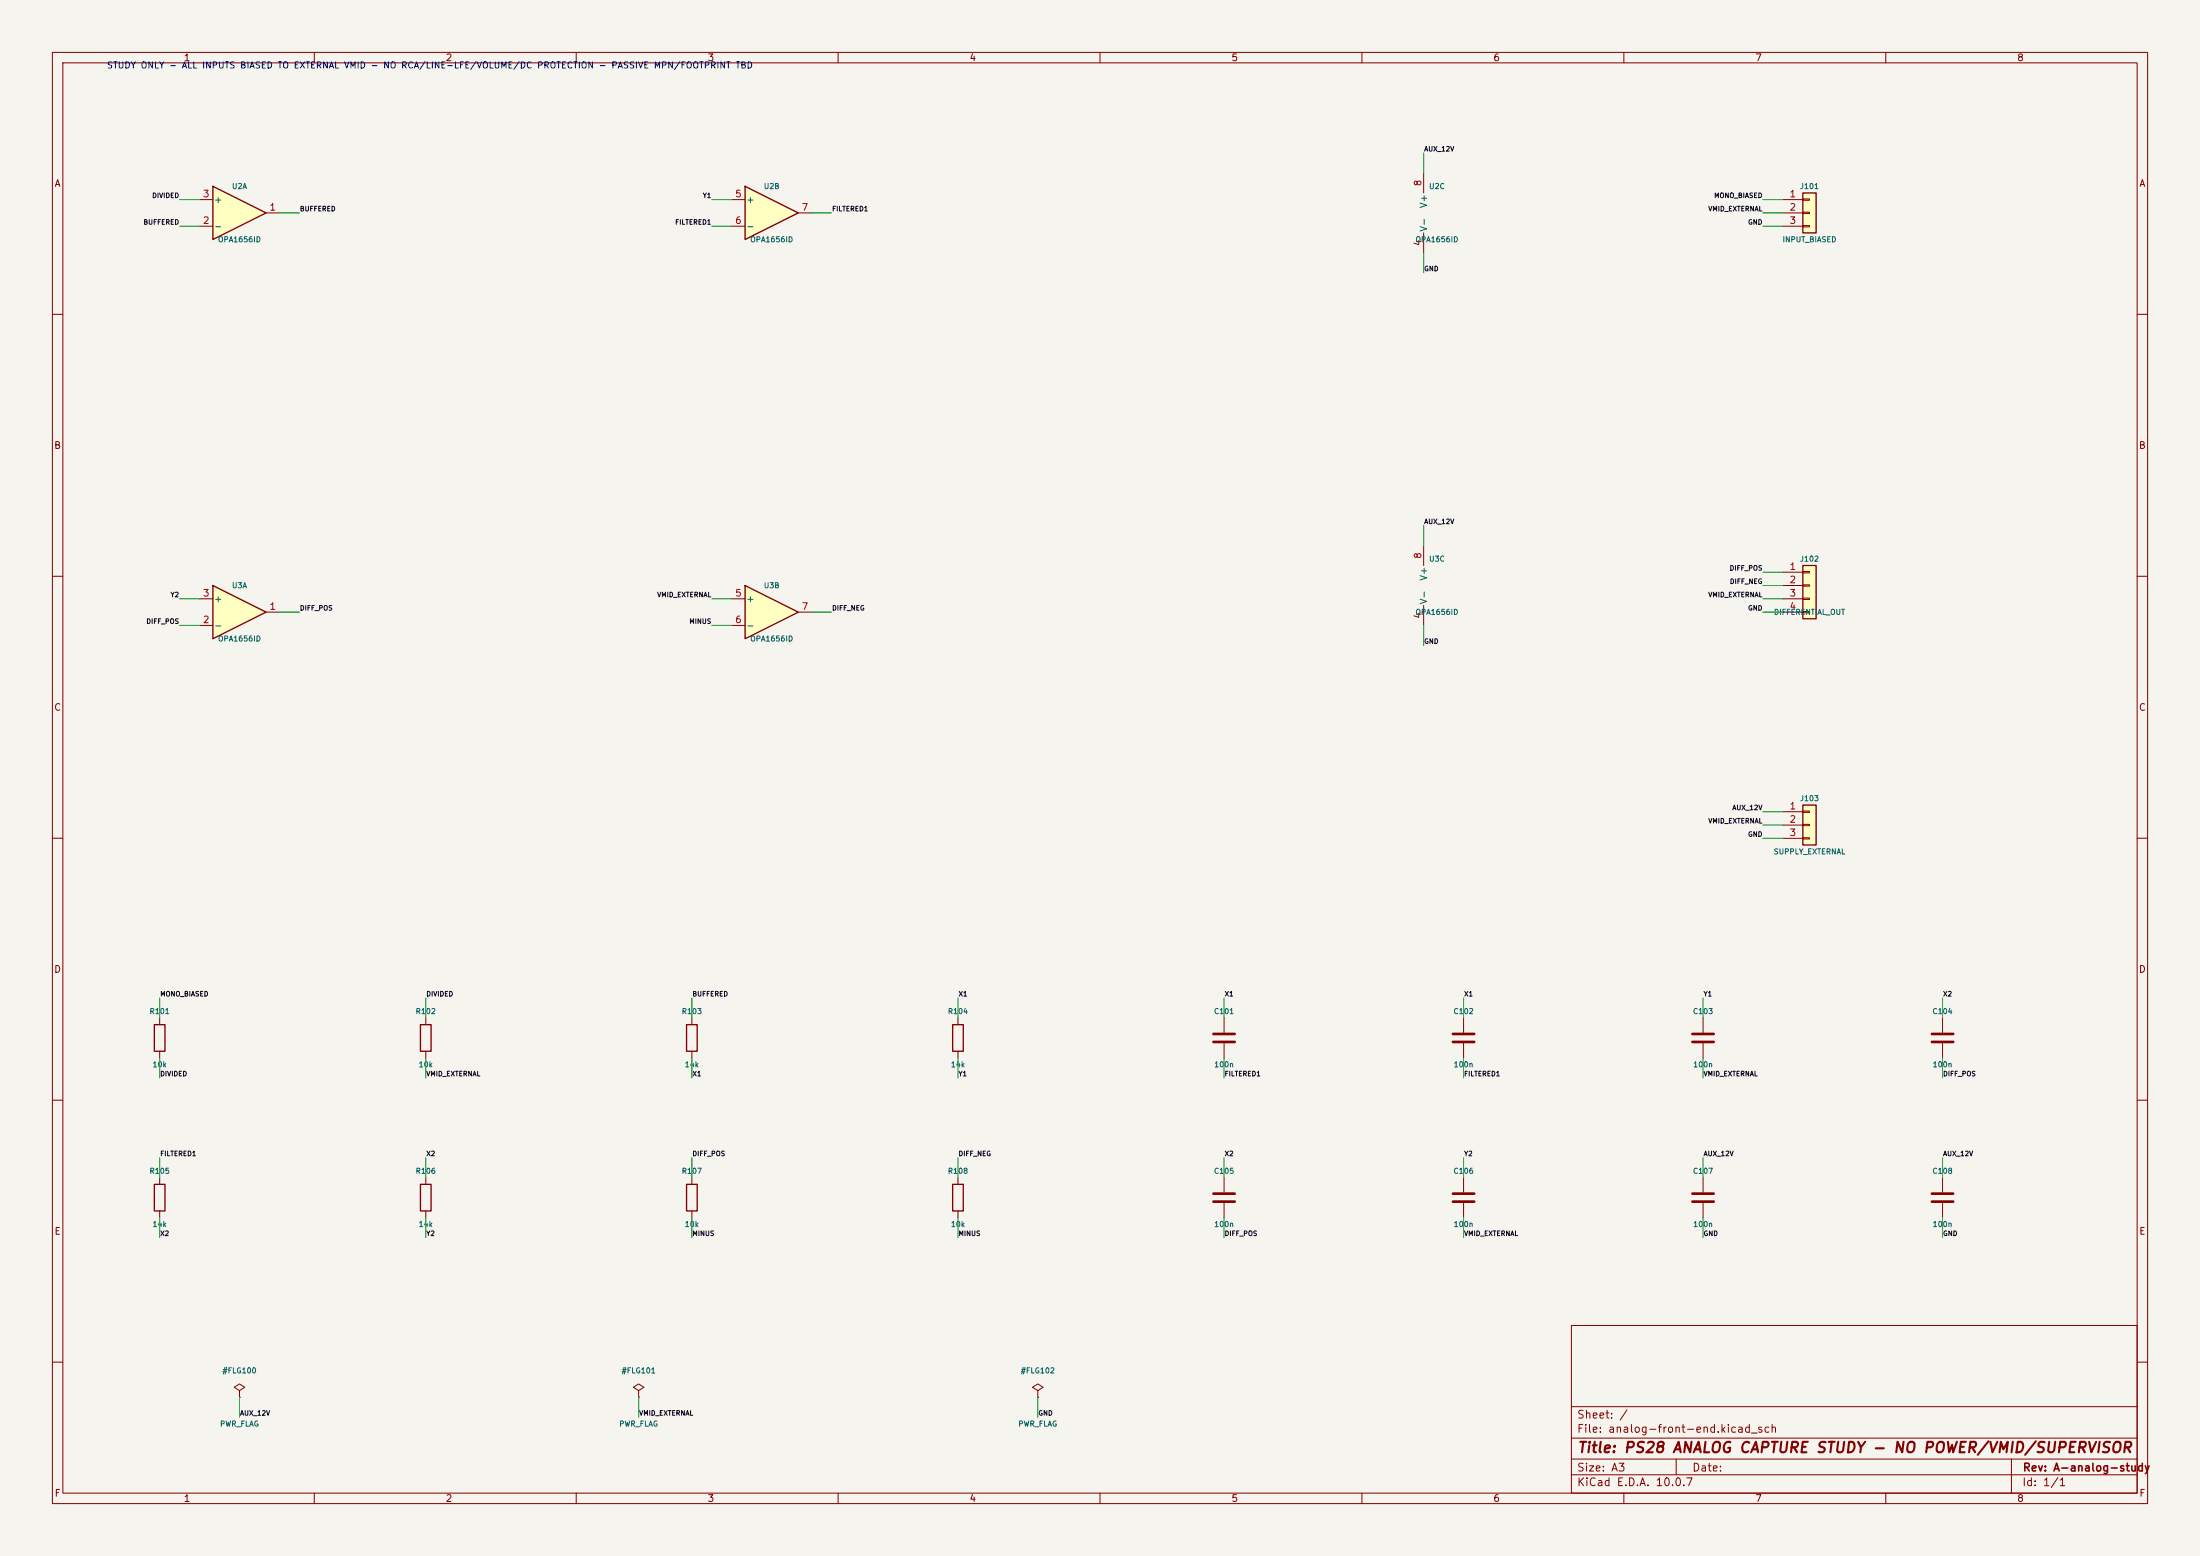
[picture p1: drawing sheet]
(kicad_sch (version 20250114) (generator "eeschema") (paper "A3")
(title_block (title "PS28 ANALOG CAPTURE STUDY - NO POWER/VMID/SUPERVISOR") (rev "A-analog-study"))
(lib_symbols (symbol "PS28_ANALOG:OPA1656ID" (pin_names (offset 0.127)) (exclude_from_sim no) (in_bom yes) (on_board yes) (in_pos_files yes) (duplicate_pin_numbers_are_jumpers no) (property "Reference" "U" (at 0 5.08 0) (show_name no) (do_not_autoplace no) (effects (font (size 1.27 1.27)) (justify left))) (property "Value" "OPA1656ID" (at 0 -5.08 0) (show_name no) (do_not_autoplace no) (effects (font (size 1.27 1.27)) (justify left))) (property "Footprint" "Package_SO:SOIC-8_3.9x4.9mm_P1.27mm" (at 0 0 0) (show_name no) (do_not_autoplace no) (hide yes) (effects (font (size 1.27 1.27)))) (property "Datasheet" "https://www.ti.com/lit/ds/symlink/opa1656.pdf" (at 0 0 0) (show_name no) (do_not_autoplace no) (hide yes) (effects (font (size 1.27 1.27)))) (property "Description" "OPA1656 dual audio amplifier; TI SBOS901C reviewed pinout; study" (at 0 0 0) (show_name no) (do_not_autoplace no) (hide yes) (effects (font (size 1.27 1.27)))) (property "ki_locked" "" (at 0 0 0) (show_name no) (do_not_autoplace no) (effects (font (size 1.27 1.27)))) (property "ki_keywords" "dual opamp" (at 0 0 0) (show_name no) (do_not_autoplace no) (hide yes) (effects (font (size 1.27 1.27)))) (property "ki_fp_filters" "SOIC*3.9x4.9mm*P1.27mm* DIP*W7.62mm* TO*99* OnSemi*Micro8* TSSOP*3x3mm*P0.65mm* TSSOP*4.4x3mm*P0.65mm* MSOP*3x3mm*P0.65mm* SSOP*3.9x4.9mm*P0.635mm* LFCSP*2x2mm*P0.5mm* *SIP* SOIC*5.3x6.2mm*P1.27mm*" (at 0 0 0) (show_name no) (do_not_autoplace no) (hide yes) (effects (font (size 1.27 1.27)))) (symbol "OPA1656ID_1_1" (polyline (pts (xy -5.08 5.08) (xy 5.08 0) (xy -5.08 -5.08) (xy -5.08 5.08)) (stroke (width 0.254) (type default)) (fill (type background))) (pin output line (at 7.62 0 180) (length 2.54) (name "" (effects (font (size 1.27 1.27)))) (number "1" (effects (font (size 1.27 1.27))))) (pin input line (at -7.62 -2.54 0) (length 2.54) (name "-" (effects (font (size 1.27 1.27)))) (number "2" (effects (font (size 1.27 1.27))))) (pin input line (at -7.62 2.54 0) (length 2.54) (name "+" (effects (font (size 1.27 1.27)))) (number "3" (effects (font (size 1.27 1.27)))))) (symbol "OPA1656ID_2_1" (polyline (pts (xy -5.08 5.08) (xy 5.08 0) (xy -5.08 -5.08) (xy -5.08 5.08)) (stroke (width 0.254) (type default)) (fill (type background))) (pin input line (at -7.62 2.54 0) (length 2.54) (name "+" (effects (font (size 1.27 1.27)))) (number "5" (effects (font (size 1.27 1.27))))) (pin input line (at -7.62 -2.54 0) (length 2.54) (name "-" (effects (font (size 1.27 1.27)))) (number "6" (effects (font (size 1.27 1.27))))) (pin output line (at 7.62 0 180) (length 2.54) (name "" (effects (font (size 1.27 1.27)))) (number "7" (effects (font (size 1.27 1.27)))))) (symbol "OPA1656ID_3_1" (pin power_in line (at -2.54 -7.62 90) (length 3.81) (name "V-" (effects (font (size 1.27 1.27)))) (number "4" (effects (font (size 1.27 1.27))))) (pin power_in line (at -2.54 7.62 270) (length 3.81) (name "V+" (effects (font (size 1.27 1.27)))) (number "8" (effects (font (size 1.27 1.27)))))) (embedded_fonts no)) (symbol "Device:R" (pin_numbers (hide yes)) (pin_names (offset 0)) (exclude_from_sim no) (in_bom yes) (on_board yes) (in_pos_files yes) (duplicate_pin_numbers_are_jumpers no) (property "Reference" "R" (at 2.032 0 90) (show_name no) (do_not_autoplace no) (effects (font (size 1.27 1.27)))) (property "Value" "R" (at 0 0 90) (show_name no) (do_not_autoplace no) (effects (font (size 1.27 1.27)))) (property "Footprint" "" (at -1.778 0 90) (show_name no) (do_not_autoplace no) (hide yes) (effects (font (size 1.27 1.27)))) (property "Datasheet" "" (at 0 0 0) (show_name no) (do_not_autoplace no) (hide yes) (effects (font (size 1.27 1.27)))) (property "Description" "Resistor" (at 0 0 0) (show_name no) (do_not_autoplace no) (hide yes) (effects (font (size 1.27 1.27)))) (property "ki_keywords" "R res resistor" (at 0 0 0) (show_name no) (do_not_autoplace no) (hide yes) (effects (font (size 1.27 1.27)))) (property "ki_fp_filters" "R_*" (at 0 0 0) (show_name no) (do_not_autoplace no) (hide yes) (effects (font (size 1.27 1.27)))) (symbol "R_0_1" (rectangle (start -1.016 -2.54) (end 1.016 2.54) (stroke (width 0.254) (type default)) (fill (type none)))) (symbol "R_1_1" (pin passive line (at 0 3.81 270) (length 1.27) (name "" (effects (font (size 1.27 1.27)))) (number "1" (effects (font (size 1.27 1.27))))) (pin passive line (at 0 -3.81 90) (length 1.27) (name "" (effects (font (size 1.27 1.27)))) (number "2" (effects (font (size 1.27 1.27)))))) (embedded_fonts no)) (symbol "Device:C" (pin_numbers (hide yes)) (pin_names (offset 0.254)) (exclude_from_sim no) (in_bom yes) (on_board yes) (in_pos_files yes) (duplicate_pin_numbers_are_jumpers no) (property "Reference" "C" (at 0.635 2.54 0) (show_name no) (do_not_autoplace no) (effects (font (size 1.27 1.27)) (justify left))) (property "Value" "C" (at 0.635 -2.54 0) (show_name no) (do_not_autoplace no) (effects (font (size 1.27 1.27)) (justify left))) (property "Footprint" "" (at 0.9652 -3.81 0) (show_name no) (do_not_autoplace no) (hide yes) (effects (font (size 1.27 1.27)))) (property "Datasheet" "" (at 0 0 0) (show_name no) (do_not_autoplace no) (hide yes) (effects (font (size 1.27 1.27)))) (property "Description" "Unpolarized capacitor" (at 0 0 0) (show_name no) (do_not_autoplace no) (hide yes) (effects (font (size 1.27 1.27)))) (property "ki_keywords" "cap capacitor" (at 0 0 0) (show_name no) (do_not_autoplace no) (hide yes) (effects (font (size 1.27 1.27)))) (property "ki_fp_filters" "C_*" (at 0 0 0) (show_name no) (do_not_autoplace no) (hide yes) (effects (font (size 1.27 1.27)))) (symbol "C_0_1" (polyline (pts (xy -2.032 0.762) (xy 2.032 0.762)) (stroke (width 0.508) (type default)) (fill (type none))) (polyline (pts (xy -2.032 -0.762) (xy 2.032 -0.762)) (stroke (width 0.508) (type default)) (fill (type none)))) (symbol "C_1_1" (pin passive line (at 0 3.81 270) (length 2.794) (name "" (effects (font (size 1.27 1.27)))) (number "1" (effects (font (size 1.27 1.27))))) (pin passive line (at 0 -3.81 90) (length 2.794) (name "" (effects (font (size 1.27 1.27)))) (number "2" (effects (font (size 1.27 1.27)))))) (embedded_fonts no)) (symbol "Connector_Generic:Conn_01x03" (pin_names (offset 1.016) (hide yes)) (exclude_from_sim no) (in_bom yes) (on_board yes) (in_pos_files yes) (duplicate_pin_numbers_are_jumpers no) (property "Reference" "J" (at 0 5.08 0) (show_name no) (do_not_autoplace no) (effects (font (size 1.27 1.27)))) (property "Value" "Conn_01x03" (at 0 -5.08 0) (show_name no) (do_not_autoplace no) (effects (font (size 1.27 1.27)))) (property "Footprint" "" (at 0 0 0) (show_name no) (do_not_autoplace no) (hide yes) (effects (font (size 1.27 1.27)))) (property "Datasheet" "" (at 0 0 0) (show_name no) (do_not_autoplace no) (hide yes) (effects (font (size 1.27 1.27)))) (property "Description" "Generic connector, single row, 01x03, script generated (kicad-library-utils/schlib/autogen/connector/)" (at 0 0 0) (show_name no) (do_not_autoplace no) (hide yes) (effects (font (size 1.27 1.27)))) (property "ki_keywords" "connector" (at 0 0 0) (show_name no) (do_not_autoplace no) (hide yes) (effects (font (size 1.27 1.27)))) (property "ki_fp_filters" "Connector*:*_1x??_*" (at 0 0 0) (show_name no) (do_not_autoplace no) (hide yes) (effects (font (size 1.27 1.27)))) (symbol "Conn_01x03_1_1" (rectangle (start -1.27 3.81) (end 1.27 -3.81) (stroke (width 0.254) (type default)) (fill (type background))) (rectangle (start -1.27 2.667) (end 0 2.413) (stroke (width 0.1524) (type default)) (fill (type none))) (rectangle (start -1.27 0.127) (end 0 -0.127) (stroke (width 0.1524) (type default)) (fill (type none))) (rectangle (start -1.27 -2.413) (end 0 -2.667) (stroke (width 0.1524) (type default)) (fill (type none))) (pin passive line (at -5.08 2.54 0) (length 3.81) (name "Pin_1" (effects (font (size 1.27 1.27)))) (number "1" (effects (font (size 1.27 1.27))))) (pin passive line (at -5.08 0 0) (length 3.81) (name "Pin_2" (effects (font (size 1.27 1.27)))) (number "2" (effects (font (size 1.27 1.27))))) (pin passive line (at -5.08 -2.54 0) (length 3.81) (name "Pin_3" (effects (font (size 1.27 1.27)))) (number "3" (effects (font (size 1.27 1.27)))))) (embedded_fonts no)) (symbol "Connector_Generic:Conn_01x04" (pin_names (offset 1.016) (hide yes)) (exclude_from_sim no) (in_bom yes) (on_board yes) (in_pos_files yes) (duplicate_pin_numbers_are_jumpers no) (property "Reference" "J" (at 0 5.08 0) (show_name no) (do_not_autoplace no) (effects (font (size 1.27 1.27)))) (property "Value" "Conn_01x04" (at 0 -7.62 0) (show_name no) (do_not_autoplace no) (effects (font (size 1.27 1.27)))) (property "Footprint" "" (at 0 0 0) (show_name no) (do_not_autoplace no) (hide yes) (effects (font (size 1.27 1.27)))) (property "Datasheet" "" (at 0 0 0) (show_name no) (do_not_autoplace no) (hide yes) (effects (font (size 1.27 1.27)))) (property "Description" "Generic connector, single row, 01x04, script generated (kicad-library-utils/schlib/autogen/connector/)" (at 0 0 0) (show_name no) (do_not_autoplace no) (hide yes) (effects (font (size 1.27 1.27)))) (property "ki_keywords" "connector" (at 0 0 0) (show_name no) (do_not_autoplace no) (hide yes) (effects (font (size 1.27 1.27)))) (property "ki_fp_filters" "Connector*:*_1x??_*" (at 0 0 0) (show_name no) (do_not_autoplace no) (hide yes) (effects (font (size 1.27 1.27)))) (symbol "Conn_01x04_1_1" (rectangle (start -1.27 3.81) (end 1.27 -6.35) (stroke (width 0.254) (type default)) (fill (type background))) (rectangle (start -1.27 2.667) (end 0 2.413) (stroke (width 0.1524) (type default)) (fill (type none))) (rectangle (start -1.27 0.127) (end 0 -0.127) (stroke (width 0.1524) (type default)) (fill (type none))) (rectangle (start -1.27 -2.413) (end 0 -2.667) (stroke (width 0.1524) (type default)) (fill (type none))) (rectangle (start -1.27 -4.953) (end 0 -5.207) (stroke (width 0.1524) (type default)) (fill (type none))) (pin passive line (at -5.08 2.54 0) (length 3.81) (name "Pin_1" (effects (font (size 1.27 1.27)))) (number "1" (effects (font (size 1.27 1.27))))) (pin passive line (at -5.08 0 0) (length 3.81) (name "Pin_2" (effects (font (size 1.27 1.27)))) (number "2" (effects (font (size 1.27 1.27))))) (pin passive line (at -5.08 -2.54 0) (length 3.81) (name "Pin_3" (effects (font (size 1.27 1.27)))) (number "3" (effects (font (size 1.27 1.27))))) (pin passive line (at -5.08 -5.08 0) (length 3.81) (name "Pin_4" (effects (font (size 1.27 1.27)))) (number "4" (effects (font (size 1.27 1.27)))))) (embedded_fonts no)) (symbol "power:PWR_FLAG" (power global) (pin_numbers (hide yes)) (pin_names (offset 0) (hide yes)) (exclude_from_sim no) (in_bom yes) (on_board yes) (in_pos_files yes) (duplicate_pin_numbers_are_jumpers no) (property "Reference" "#FLG" (at 0 1.905 0) (show_name no) (do_not_autoplace no) (hide yes) (effects (font (size 1.27 1.27)))) (property "Value" "PWR_FLAG" (at 0 3.81 0) (show_name no) (do_not_autoplace no) (effects (font (size 1.27 1.27)))) (property "Footprint" "" (at 0 0 0) (show_name no) (do_not_autoplace no) (hide yes) (effects (font (size 1.27 1.27)))) (property "Datasheet" "" (at 0 0 0) (show_name no) (do_not_autoplace no) (hide yes) (effects (font (size 1.27 1.27)))) (property "Description" "Special symbol for telling ERC where power comes from" (at 0 0 0) (show_name no) (do_not_autoplace no) (hide yes) (effects (font (size 1.27 1.27)))) (property "ki_keywords" "flag power" (at 0 0 0) (show_name no) (do_not_autoplace no) (hide yes) (effects (font (size 1.27 1.27)))) (symbol "PWR_FLAG_0_0" (pin power_out line (at 0 0 90) (length 0) (name "" (effects (font (size 1.27 1.27)))) (number "1" (effects (font (size 1.27 1.27)))))) (symbol "PWR_FLAG_0_1" (polyline (pts (xy 0 0) (xy 0 1.27) (xy -1.016 1.905) (xy 0 2.54) (xy 1.016 1.905) (xy 0 1.27)) (stroke (width 0) (type default)) (fill (type none)))) (embedded_fonts no)))
(symbol (lib_id "PS28_ANALOG:OPA1656ID") (at 45.72 40.64 0) (unit 1) (in_bom yes) (on_board yes) (property "Reference" "U2" (at 45.72 35.56 0) (effects (font (size 1 1)) )) (property "Value" "OPA1656ID" (at 45.72 45.72 0) (effects (font (size 1 1)) )) (property "Footprint" "Package_SO:SOIC-8_3.9x4.9mm_P1.27mm" (at 45.72 45.72 0) (effects (font (size 1 1)) (hide yes))) (property "MPN" "OPA1656ID" (at 45.72 45.72 0) (effects (font (size 1 1)) (hide yes))) (property "SelectionStatus" "STUDY; passives/interfaces not selected" (at 45.72 45.72 0) (effects (font (size 1 1)) (hide yes))) (property "Source" "TI SBOS901C fig.5-3 p.3; SLOA024B fig.5/eq.9 p.4; D-015/D-016 study" (at 45.72 45.72 0) (effects (font (size 1 1)) (hide yes))) (pin "1") (pin "2") (pin "3"))
(wire (pts (xy 53.34 40.64) (xy 57.15 40.64)) (stroke (width 0) (type default)))
(label "BUFFERED" (at 57.15 40.64 0) (effects (font (size .9 .9)) (justify left bottom)))
(wire (pts (xy 38.1 43.18) (xy 34.29 43.18)) (stroke (width 0) (type default)))
(label "BUFFERED" (at 34.29 43.18 0) (effects (font (size .9 .9)) (justify right bottom)))
(wire (pts (xy 38.1 38.1) (xy 34.29 38.1)) (stroke (width 0) (type default)))
(label "DIVIDED" (at 34.29 38.1 0) (effects (font (size .9 .9)) (justify right bottom)))
(symbol (lib_id "PS28_ANALOG:OPA1656ID") (at 147.32 40.64 0) (unit 2) (in_bom yes) (on_board yes) (property "Reference" "U2" (at 147.32 35.56 0) (effects (font (size 1 1)) )) (property "Value" "OPA1656ID" (at 147.32 45.72 0) (effects (font (size 1 1)) )) (property "Footprint" "Package_SO:SOIC-8_3.9x4.9mm_P1.27mm" (at 147.32 45.72 0) (effects (font (size 1 1)) (hide yes))) (property "MPN" "OPA1656ID" (at 147.32 45.72 0) (effects (font (size 1 1)) (hide yes))) (property "SelectionStatus" "STUDY; passives/interfaces not selected" (at 147.32 45.72 0) (effects (font (size 1 1)) (hide yes))) (property "Source" "TI SBOS901C fig.5-3 p.3; SLOA024B fig.5/eq.9 p.4; D-015/D-016 study" (at 147.32 45.72 0) (effects (font (size 1 1)) (hide yes))) (pin "5") (pin "6") (pin "7"))
(wire (pts (xy 139.7 38.1) (xy 135.89 38.1)) (stroke (width 0) (type default)))
(label "Y1" (at 135.89 38.1 0) (effects (font (size .9 .9)) (justify right bottom)))
(wire (pts (xy 139.7 43.18) (xy 135.89 43.18)) (stroke (width 0) (type default)))
(label "FILTERED1" (at 135.89 43.18 0) (effects (font (size .9 .9)) (justify right bottom)))
(wire (pts (xy 154.94 40.64) (xy 158.75 40.64)) (stroke (width 0) (type default)))
(label "FILTERED1" (at 158.75 40.64 0) (effects (font (size .9 .9)) (justify left bottom)))
(symbol (lib_id "PS28_ANALOG:OPA1656ID") (at 274.32 40.64 0) (unit 3) (in_bom yes) (on_board yes) (property "Reference" "U2" (at 274.32 35.56 0) (effects (font (size 1 1)) )) (property "Value" "OPA1656ID" (at 274.32 45.72 0) (effects (font (size 1 1)) )) (property "Footprint" "Package_SO:SOIC-8_3.9x4.9mm_P1.27mm" (at 274.32 45.72 0) (effects (font (size 1 1)) (hide yes))) (property "MPN" "OPA1656ID" (at 274.32 45.72 0) (effects (font (size 1 1)) (hide yes))) (property "SelectionStatus" "STUDY; passives/interfaces not selected" (at 274.32 45.72 0) (effects (font (size 1 1)) (hide yes))) (property "Source" "TI SBOS901C fig.5-3 p.3; SLOA024B fig.5/eq.9 p.4; D-015/D-016 study" (at 274.32 45.72 0) (effects (font (size 1 1)) (hide yes))) (pin "4") (pin "8"))
(wire (pts (xy 271.78 48.26) (xy 271.78 52.07)) (stroke (width 0) (type default)))
(label "GND" (at 271.78 52.07 0) (effects (font (size .9 .9)) (justify left bottom)))
(wire (pts (xy 271.78 33.02) (xy 271.78 29.21)) (stroke (width 0) (type default)))
(label "AUX_12V" (at 271.78 29.21 0) (effects (font (size .9 .9)) (justify left bottom)))
(symbol (lib_id "PS28_ANALOG:OPA1656ID") (at 45.72 116.84 0) (unit 1) (in_bom yes) (on_board yes) (property "Reference" "U3" (at 45.72 111.76 0) (effects (font (size 1 1)) )) (property "Value" "OPA1656ID" (at 45.72 121.92 0) (effects (font (size 1 1)) )) (property "Footprint" "Package_SO:SOIC-8_3.9x4.9mm_P1.27mm" (at 45.72 121.92 0) (effects (font (size 1 1)) (hide yes))) (property "MPN" "OPA1656ID" (at 45.72 121.92 0) (effects (font (size 1 1)) (hide yes))) (property "SelectionStatus" "STUDY; passives/interfaces not selected" (at 45.72 121.92 0) (effects (font (size 1 1)) (hide yes))) (property "Source" "TI SBOS901C fig.5-3 p.3; SLOA024B fig.5/eq.9 p.4; D-015/D-016 study" (at 45.72 121.92 0) (effects (font (size 1 1)) (hide yes))) (pin "1") (pin "2") (pin "3"))
(wire (pts (xy 53.34 116.84) (xy 57.15 116.84)) (stroke (width 0) (type default)))
(label "DIFF_POS" (at 57.15 116.84 0) (effects (font (size .9 .9)) (justify left bottom)))
(wire (pts (xy 38.1 119.38) (xy 34.29 119.38)) (stroke (width 0) (type default)))
(label "DIFF_POS" (at 34.29 119.38 0) (effects (font (size .9 .9)) (justify right bottom)))
(wire (pts (xy 38.1 114.3) (xy 34.29 114.3)) (stroke (width 0) (type default)))
(label "Y2" (at 34.29 114.3 0) (effects (font (size .9 .9)) (justify right bottom)))
(symbol (lib_id "PS28_ANALOG:OPA1656ID") (at 147.32 116.84 0) (unit 2) (in_bom yes) (on_board yes) (property "Reference" "U3" (at 147.32 111.76 0) (effects (font (size 1 1)) )) (property "Value" "OPA1656ID" (at 147.32 121.92 0) (effects (font (size 1 1)) )) (property "Footprint" "Package_SO:SOIC-8_3.9x4.9mm_P1.27mm" (at 147.32 121.92 0) (effects (font (size 1 1)) (hide yes))) (property "MPN" "OPA1656ID" (at 147.32 121.92 0) (effects (font (size 1 1)) (hide yes))) (property "SelectionStatus" "STUDY; passives/interfaces not selected" (at 147.32 121.92 0) (effects (font (size 1 1)) (hide yes))) (property "Source" "TI SBOS901C fig.5-3 p.3; SLOA024B fig.5/eq.9 p.4; D-015/D-016 study" (at 147.32 121.92 0) (effects (font (size 1 1)) (hide yes))) (pin "5") (pin "6") (pin "7"))
(wire (pts (xy 139.7 114.3) (xy 135.89 114.3)) (stroke (width 0) (type default)))
(label "VMID_EXTERNAL" (at 135.89 114.3 0) (effects (font (size .9 .9)) (justify right bottom)))
(wire (pts (xy 139.7 119.38) (xy 135.89 119.38)) (stroke (width 0) (type default)))
(label "MINUS" (at 135.89 119.38 0) (effects (font (size .9 .9)) (justify right bottom)))
(wire (pts (xy 154.94 116.84) (xy 158.75 116.84)) (stroke (width 0) (type default)))
(label "DIFF_NEG" (at 158.75 116.84 0) (effects (font (size .9 .9)) (justify left bottom)))
(symbol (lib_id "PS28_ANALOG:OPA1656ID") (at 274.32 111.76 0) (unit 3) (in_bom yes) (on_board yes) (property "Reference" "U3" (at 274.32 106.68 0) (effects (font (size 1 1)) )) (property "Value" "OPA1656ID" (at 274.32 116.84 0) (effects (font (size 1 1)) )) (property "Footprint" "Package_SO:SOIC-8_3.9x4.9mm_P1.27mm" (at 274.32 116.84 0) (effects (font (size 1 1)) (hide yes))) (property "MPN" "OPA1656ID" (at 274.32 116.84 0) (effects (font (size 1 1)) (hide yes))) (property "SelectionStatus" "STUDY; passives/interfaces not selected" (at 274.32 116.84 0) (effects (font (size 1 1)) (hide yes))) (property "Source" "TI SBOS901C fig.5-3 p.3; SLOA024B fig.5/eq.9 p.4; D-015/D-016 study" (at 274.32 116.84 0) (effects (font (size 1 1)) (hide yes))) (pin "4") (pin "8"))
(wire (pts (xy 271.78 119.38) (xy 271.78 123.19)) (stroke (width 0) (type default)))
(label "GND" (at 271.78 123.19 0) (effects (font (size .9 .9)) (justify left bottom)))
(wire (pts (xy 271.78 104.14) (xy 271.78 100.33)) (stroke (width 0) (type default)))
(label "AUX_12V" (at 271.78 100.33 0) (effects (font (size .9 .9)) (justify left bottom)))
(symbol (lib_id "Device:R") (at 30.48 198.12 0) (unit 1) (in_bom yes) (on_board yes) (property "Reference" "R101" (at 30.48 193.04 0) (effects (font (size 1 1)) )) (property "Value" "10k" (at 30.48 203.20000000000002 0) (effects (font (size 1 1)) )) (property "Footprint" "Resistor_SMD:R_0805_2012Metric" (at 30.48 203.20000000000002 0) (effects (font (size 1 1)) (hide yes))) (property "MPN" "TBD" (at 30.48 203.20000000000002 0) (effects (font (size 1 1)) (hide yes))) (property "SelectionStatus" "STUDY; passives/interfaces not selected" (at 30.48 203.20000000000002 0) (effects (font (size 1 1)) (hide yes))) (property "Source" "TI SBOS901C fig.5-3 p.3; SLOA024B fig.5/eq.9 p.4; D-015/D-016 study" (at 30.48 203.20000000000002 0) (effects (font (size 1 1)) (hide yes))) (pin "1") (pin "2"))
(wire (pts (xy 30.48 194.31) (xy 30.48 190.5)) (stroke (width 0) (type default)))
(label "MONO_BIASED" (at 30.48 190.5 0) (effects (font (size .9 .9)) (justify left bottom)))
(wire (pts (xy 30.48 201.93) (xy 30.48 205.74)) (stroke (width 0) (type default)))
(label "DIVIDED" (at 30.48 205.74 0) (effects (font (size .9 .9)) (justify left bottom)))
(symbol (lib_id "Device:R") (at 81.28 198.12 0) (unit 1) (in_bom yes) (on_board yes) (property "Reference" "R102" (at 81.28 193.04 0) (effects (font (size 1 1)) )) (property "Value" "10k" (at 81.28 203.20000000000002 0) (effects (font (size 1 1)) )) (property "Footprint" "Resistor_SMD:R_0805_2012Metric" (at 81.28 203.20000000000002 0) (effects (font (size 1 1)) (hide yes))) (property "MPN" "TBD" (at 81.28 203.20000000000002 0) (effects (font (size 1 1)) (hide yes))) (property "SelectionStatus" "STUDY; passives/interfaces not selected" (at 81.28 203.20000000000002 0) (effects (font (size 1 1)) (hide yes))) (property "Source" "TI SBOS901C fig.5-3 p.3; SLOA024B fig.5/eq.9 p.4; D-015/D-016 study" (at 81.28 203.20000000000002 0) (effects (font (size 1 1)) (hide yes))) (pin "1") (pin "2"))
(wire (pts (xy 81.28 194.31) (xy 81.28 190.5)) (stroke (width 0) (type default)))
(label "DIVIDED" (at 81.28 190.5 0) (effects (font (size .9 .9)) (justify left bottom)))
(wire (pts (xy 81.28 201.93) (xy 81.28 205.74)) (stroke (width 0) (type default)))
(label "VMID_EXTERNAL" (at 81.28 205.74 0) (effects (font (size .9 .9)) (justify left bottom)))
(symbol (lib_id "Device:R") (at 132.07999999999998 198.12 0) (unit 1) (in_bom yes) (on_board yes) (property "Reference" "R103" (at 132.07999999999998 193.04 0) (effects (font (size 1 1)) )) (property "Value" "14k" (at 132.07999999999998 203.20000000000002 0) (effects (font (size 1 1)) )) (property "Footprint" "Resistor_SMD:R_0805_2012Metric" (at 132.07999999999998 203.20000000000002 0) (effects (font (size 1 1)) (hide yes))) (property "MPN" "TBD" (at 132.07999999999998 203.20000000000002 0) (effects (font (size 1 1)) (hide yes))) (property "SelectionStatus" "STUDY; passives/interfaces not selected" (at 132.07999999999998 203.20000000000002 0) (effects (font (size 1 1)) (hide yes))) (property "Source" "TI SBOS901C fig.5-3 p.3; SLOA024B fig.5/eq.9 p.4; D-015/D-016 study" (at 132.07999999999998 203.20000000000002 0) (effects (font (size 1 1)) (hide yes))) (pin "1") (pin "2"))
(wire (pts (xy 132.08 194.31) (xy 132.08 190.5)) (stroke (width 0) (type default)))
(label "BUFFERED" (at 132.08 190.5 0) (effects (font (size .9 .9)) (justify left bottom)))
(wire (pts (xy 132.08 201.93) (xy 132.08 205.74)) (stroke (width 0) (type default)))
(label "X1" (at 132.08 205.74 0) (effects (font (size .9 .9)) (justify left bottom)))
(symbol (lib_id "Device:R") (at 182.87999999999997 198.12 0) (unit 1) (in_bom yes) (on_board yes) (property "Reference" "R104" (at 182.87999999999997 193.04 0) (effects (font (size 1 1)) )) (property "Value" "14k" (at 182.87999999999997 203.20000000000002 0) (effects (font (size 1 1)) )) (property "Footprint" "Resistor_SMD:R_0805_2012Metric" (at 182.87999999999997 203.20000000000002 0) (effects (font (size 1 1)) (hide yes))) (property "MPN" "TBD" (at 182.87999999999997 203.20000000000002 0) (effects (font (size 1 1)) (hide yes))) (property "SelectionStatus" "STUDY; passives/interfaces not selected" (at 182.87999999999997 203.20000000000002 0) (effects (font (size 1 1)) (hide yes))) (property "Source" "TI SBOS901C fig.5-3 p.3; SLOA024B fig.5/eq.9 p.4; D-015/D-016 study" (at 182.87999999999997 203.20000000000002 0) (effects (font (size 1 1)) (hide yes))) (pin "1") (pin "2"))
(wire (pts (xy 182.88 194.31) (xy 182.88 190.5)) (stroke (width 0) (type default)))
(label "X1" (at 182.88 190.5 0) (effects (font (size .9 .9)) (justify left bottom)))
(wire (pts (xy 182.88 201.93) (xy 182.88 205.74)) (stroke (width 0) (type default)))
(label "Y1" (at 182.88 205.74 0) (effects (font (size .9 .9)) (justify left bottom)))
(symbol (lib_id "Device:R") (at 30.48 228.6 0) (unit 1) (in_bom yes) (on_board yes) (property "Reference" "R105" (at 30.48 223.51999999999998 0) (effects (font (size 1 1)) )) (property "Value" "14k" (at 30.48 233.68 0) (effects (font (size 1 1)) )) (property "Footprint" "Resistor_SMD:R_0805_2012Metric" (at 30.48 233.68 0) (effects (font (size 1 1)) (hide yes))) (property "MPN" "TBD" (at 30.48 233.68 0) (effects (font (size 1 1)) (hide yes))) (property "SelectionStatus" "STUDY; passives/interfaces not selected" (at 30.48 233.68 0) (effects (font (size 1 1)) (hide yes))) (property "Source" "TI SBOS901C fig.5-3 p.3; SLOA024B fig.5/eq.9 p.4; D-015/D-016 study" (at 30.48 233.68 0) (effects (font (size 1 1)) (hide yes))) (pin "1") (pin "2"))
(wire (pts (xy 30.48 224.79) (xy 30.48 220.98)) (stroke (width 0) (type default)))
(label "FILTERED1" (at 30.48 220.98 0) (effects (font (size .9 .9)) (justify left bottom)))
(wire (pts (xy 30.48 232.41) (xy 30.48 236.22)) (stroke (width 0) (type default)))
(label "X2" (at 30.48 236.22 0) (effects (font (size .9 .9)) (justify left bottom)))
(symbol (lib_id "Device:R") (at 81.28 228.6 0) (unit 1) (in_bom yes) (on_board yes) (property "Reference" "R106" (at 81.28 223.51999999999998 0) (effects (font (size 1 1)) )) (property "Value" "14k" (at 81.28 233.68 0) (effects (font (size 1 1)) )) (property "Footprint" "Resistor_SMD:R_0805_2012Metric" (at 81.28 233.68 0) (effects (font (size 1 1)) (hide yes))) (property "MPN" "TBD" (at 81.28 233.68 0) (effects (font (size 1 1)) (hide yes))) (property "SelectionStatus" "STUDY; passives/interfaces not selected" (at 81.28 233.68 0) (effects (font (size 1 1)) (hide yes))) (property "Source" "TI SBOS901C fig.5-3 p.3; SLOA024B fig.5/eq.9 p.4; D-015/D-016 study" (at 81.28 233.68 0) (effects (font (size 1 1)) (hide yes))) (pin "1") (pin "2"))
(wire (pts (xy 81.28 224.79) (xy 81.28 220.98)) (stroke (width 0) (type default)))
(label "X2" (at 81.28 220.98 0) (effects (font (size .9 .9)) (justify left bottom)))
(wire (pts (xy 81.28 232.41) (xy 81.28 236.22)) (stroke (width 0) (type default)))
(label "Y2" (at 81.28 236.22 0) (effects (font (size .9 .9)) (justify left bottom)))
(symbol (lib_id "Device:R") (at 132.07999999999998 228.6 0) (unit 1) (in_bom yes) (on_board yes) (property "Reference" "R107" (at 132.07999999999998 223.51999999999998 0) (effects (font (size 1 1)) )) (property "Value" "10k" (at 132.07999999999998 233.68 0) (effects (font (size 1 1)) )) (property "Footprint" "Resistor_SMD:R_0805_2012Metric" (at 132.07999999999998 233.68 0) (effects (font (size 1 1)) (hide yes))) (property "MPN" "TBD" (at 132.07999999999998 233.68 0) (effects (font (size 1 1)) (hide yes))) (property "SelectionStatus" "STUDY; passives/interfaces not selected" (at 132.07999999999998 233.68 0) (effects (font (size 1 1)) (hide yes))) (property "Source" "TI SBOS901C fig.5-3 p.3; SLOA024B fig.5/eq.9 p.4; D-015/D-016 study" (at 132.07999999999998 233.68 0) (effects (font (size 1 1)) (hide yes))) (pin "1") (pin "2"))
(wire (pts (xy 132.08 224.79) (xy 132.08 220.98)) (stroke (width 0) (type default)))
(label "DIFF_POS" (at 132.08 220.98 0) (effects (font (size .9 .9)) (justify left bottom)))
(wire (pts (xy 132.08 232.41) (xy 132.08 236.22)) (stroke (width 0) (type default)))
(label "MINUS" (at 132.08 236.22 0) (effects (font (size .9 .9)) (justify left bottom)))
(symbol (lib_id "Device:R") (at 182.87999999999997 228.6 0) (unit 1) (in_bom yes) (on_board yes) (property "Reference" "R108" (at 182.87999999999997 223.51999999999998 0) (effects (font (size 1 1)) )) (property "Value" "10k" (at 182.87999999999997 233.68 0) (effects (font (size 1 1)) )) (property "Footprint" "Resistor_SMD:R_0805_2012Metric" (at 182.87999999999997 233.68 0) (effects (font (size 1 1)) (hide yes))) (property "MPN" "TBD" (at 182.87999999999997 233.68 0) (effects (font (size 1 1)) (hide yes))) (property "SelectionStatus" "STUDY; passives/interfaces not selected" (at 182.87999999999997 233.68 0) (effects (font (size 1 1)) (hide yes))) (property "Source" "TI SBOS901C fig.5-3 p.3; SLOA024B fig.5/eq.9 p.4; D-015/D-016 study" (at 182.87999999999997 233.68 0) (effects (font (size 1 1)) (hide yes))) (pin "1") (pin "2"))
(wire (pts (xy 182.88 224.79) (xy 182.88 220.98)) (stroke (width 0) (type default)))
(label "DIFF_NEG" (at 182.88 220.98 0) (effects (font (size .9 .9)) (justify left bottom)))
(wire (pts (xy 182.88 232.41) (xy 182.88 236.22)) (stroke (width 0) (type default)))
(label "MINUS" (at 182.88 236.22 0) (effects (font (size .9 .9)) (justify left bottom)))
(symbol (lib_id "Device:C") (at 233.68 198.12 0) (unit 1) (in_bom yes) (on_board yes) (property "Reference" "C101" (at 233.68 193.04 0) (effects (font (size 1 1)) )) (property "Value" "100n" (at 233.68 203.20000000000002 0) (effects (font (size 1 1)) )) (property "Footprint" "" (at 233.68 203.20000000000002 0) (effects (font (size 1 1)) (hide yes))) (property "MPN" "TBD" (at 233.68 203.20000000000002 0) (effects (font (size 1 1)) (hide yes))) (property "SelectionStatus" "STUDY; passives/interfaces not selected" (at 233.68 203.20000000000002 0) (effects (font (size 1 1)) (hide yes))) (property "Source" "TI SBOS901C fig.5-3 p.3; SLOA024B fig.5/eq.9 p.4; D-015/D-016 study" (at 233.68 203.20000000000002 0) (effects (font (size 1 1)) (hide yes))) (pin "1") (pin "2"))
(wire (pts (xy 233.68 194.31) (xy 233.68 190.5)) (stroke (width 0) (type default)))
(label "X1" (at 233.68 190.5 0) (effects (font (size .9 .9)) (justify left bottom)))
(wire (pts (xy 233.68 201.93) (xy 233.68 205.74)) (stroke (width 0) (type default)))
(label "FILTERED1" (at 233.68 205.74 0) (effects (font (size .9 .9)) (justify left bottom)))
(symbol (lib_id "Device:C") (at 279.4 198.12 0) (unit 1) (in_bom yes) (on_board yes) (property "Reference" "C102" (at 279.4 193.04 0) (effects (font (size 1 1)) )) (property "Value" "100n" (at 279.4 203.20000000000002 0) (effects (font (size 1 1)) )) (property "Footprint" "" (at 279.4 203.20000000000002 0) (effects (font (size 1 1)) (hide yes))) (property "MPN" "TBD" (at 279.4 203.20000000000002 0) (effects (font (size 1 1)) (hide yes))) (property "SelectionStatus" "STUDY; passives/interfaces not selected" (at 279.4 203.20000000000002 0) (effects (font (size 1 1)) (hide yes))) (property "Source" "TI SBOS901C fig.5-3 p.3; SLOA024B fig.5/eq.9 p.4; D-015/D-016 study" (at 279.4 203.20000000000002 0) (effects (font (size 1 1)) (hide yes))) (pin "1") (pin "2"))
(wire (pts (xy 279.4 194.31) (xy 279.4 190.5)) (stroke (width 0) (type default)))
(label "X1" (at 279.4 190.5 0) (effects (font (size .9 .9)) (justify left bottom)))
(wire (pts (xy 279.4 201.93) (xy 279.4 205.74)) (stroke (width 0) (type default)))
(label "FILTERED1" (at 279.4 205.74 0) (effects (font (size .9 .9)) (justify left bottom)))
(symbol (lib_id "Device:C") (at 325.12 198.12 0) (unit 1) (in_bom yes) (on_board yes) (property "Reference" "C103" (at 325.12 193.04 0) (effects (font (size 1 1)) )) (property "Value" "100n" (at 325.12 203.20000000000002 0) (effects (font (size 1 1)) )) (property "Footprint" "" (at 325.12 203.20000000000002 0) (effects (font (size 1 1)) (hide yes))) (property "MPN" "TBD" (at 325.12 203.20000000000002 0) (effects (font (size 1 1)) (hide yes))) (property "SelectionStatus" "STUDY; passives/interfaces not selected" (at 325.12 203.20000000000002 0) (effects (font (size 1 1)) (hide yes))) (property "Source" "TI SBOS901C fig.5-3 p.3; SLOA024B fig.5/eq.9 p.4; D-015/D-016 study" (at 325.12 203.20000000000002 0) (effects (font (size 1 1)) (hide yes))) (pin "1") (pin "2"))
(wire (pts (xy 325.12 194.31) (xy 325.12 190.5)) (stroke (width 0) (type default)))
(label "Y1" (at 325.12 190.5 0) (effects (font (size .9 .9)) (justify left bottom)))
(wire (pts (xy 325.12 201.93) (xy 325.12 205.74)) (stroke (width 0) (type default)))
(label "VMID_EXTERNAL" (at 325.12 205.74 0) (effects (font (size .9 .9)) (justify left bottom)))
(symbol (lib_id "Device:C") (at 370.84000000000003 198.12 0) (unit 1) (in_bom yes) (on_board yes) (property "Reference" "C104" (at 370.84000000000003 193.04 0) (effects (font (size 1 1)) )) (property "Value" "100n" (at 370.84000000000003 203.20000000000002 0) (effects (font (size 1 1)) )) (property "Footprint" "" (at 370.84000000000003 203.20000000000002 0) (effects (font (size 1 1)) (hide yes))) (property "MPN" "TBD" (at 370.84000000000003 203.20000000000002 0) (effects (font (size 1 1)) (hide yes))) (property "SelectionStatus" "STUDY; passives/interfaces not selected" (at 370.84000000000003 203.20000000000002 0) (effects (font (size 1 1)) (hide yes))) (property "Source" "TI SBOS901C fig.5-3 p.3; SLOA024B fig.5/eq.9 p.4; D-015/D-016 study" (at 370.84000000000003 203.20000000000002 0) (effects (font (size 1 1)) (hide yes))) (pin "1") (pin "2"))
(wire (pts (xy 370.84 194.31) (xy 370.84 190.5)) (stroke (width 0) (type default)))
(label "X2" (at 370.84 190.5 0) (effects (font (size .9 .9)) (justify left bottom)))
(wire (pts (xy 370.84 201.93) (xy 370.84 205.74)) (stroke (width 0) (type default)))
(label "DIFF_POS" (at 370.84 205.74 0) (effects (font (size .9 .9)) (justify left bottom)))
(symbol (lib_id "Device:C") (at 233.68 228.6 0) (unit 1) (in_bom yes) (on_board yes) (property "Reference" "C105" (at 233.68 223.51999999999998 0) (effects (font (size 1 1)) )) (property "Value" "100n" (at 233.68 233.68 0) (effects (font (size 1 1)) )) (property "Footprint" "" (at 233.68 233.68 0) (effects (font (size 1 1)) (hide yes))) (property "MPN" "TBD" (at 233.68 233.68 0) (effects (font (size 1 1)) (hide yes))) (property "SelectionStatus" "STUDY; passives/interfaces not selected" (at 233.68 233.68 0) (effects (font (size 1 1)) (hide yes))) (property "Source" "TI SBOS901C fig.5-3 p.3; SLOA024B fig.5/eq.9 p.4; D-015/D-016 study" (at 233.68 233.68 0) (effects (font (size 1 1)) (hide yes))) (pin "1") (pin "2"))
(wire (pts (xy 233.68 224.79) (xy 233.68 220.98)) (stroke (width 0) (type default)))
(label "X2" (at 233.68 220.98 0) (effects (font (size .9 .9)) (justify left bottom)))
(wire (pts (xy 233.68 232.41) (xy 233.68 236.22)) (stroke (width 0) (type default)))
(label "DIFF_POS" (at 233.68 236.22 0) (effects (font (size .9 .9)) (justify left bottom)))
(symbol (lib_id "Device:C") (at 279.4 228.6 0) (unit 1) (in_bom yes) (on_board yes) (property "Reference" "C106" (at 279.4 223.51999999999998 0) (effects (font (size 1 1)) )) (property "Value" "100n" (at 279.4 233.68 0) (effects (font (size 1 1)) )) (property "Footprint" "" (at 279.4 233.68 0) (effects (font (size 1 1)) (hide yes))) (property "MPN" "TBD" (at 279.4 233.68 0) (effects (font (size 1 1)) (hide yes))) (property "SelectionStatus" "STUDY; passives/interfaces not selected" (at 279.4 233.68 0) (effects (font (size 1 1)) (hide yes))) (property "Source" "TI SBOS901C fig.5-3 p.3; SLOA024B fig.5/eq.9 p.4; D-015/D-016 study" (at 279.4 233.68 0) (effects (font (size 1 1)) (hide yes))) (pin "1") (pin "2"))
(wire (pts (xy 279.4 224.79) (xy 279.4 220.98)) (stroke (width 0) (type default)))
(label "Y2" (at 279.4 220.98 0) (effects (font (size .9 .9)) (justify left bottom)))
(wire (pts (xy 279.4 232.41) (xy 279.4 236.22)) (stroke (width 0) (type default)))
(label "VMID_EXTERNAL" (at 279.4 236.22 0) (effects (font (size .9 .9)) (justify left bottom)))
(symbol (lib_id "Device:C") (at 325.12 228.6 0) (unit 1) (in_bom yes) (on_board yes) (property "Reference" "C107" (at 325.12 223.51999999999998 0) (effects (font (size 1 1)) )) (property "Value" "100n" (at 325.12 233.68 0) (effects (font (size 1 1)) )) (property "Footprint" "Capacitor_SMD:C_0805_2012Metric" (at 325.12 233.68 0) (effects (font (size 1 1)) (hide yes))) (property "MPN" "TBD" (at 325.12 233.68 0) (effects (font (size 1 1)) (hide yes))) (property "SelectionStatus" "STUDY; passives/interfaces not selected" (at 325.12 233.68 0) (effects (font (size 1 1)) (hide yes))) (property "Source" "TI SBOS901C fig.5-3 p.3; SLOA024B fig.5/eq.9 p.4; D-015/D-016 study" (at 325.12 233.68 0) (effects (font (size 1 1)) (hide yes))) (pin "1") (pin "2"))
(wire (pts (xy 325.12 224.79) (xy 325.12 220.98)) (stroke (width 0) (type default)))
(label "AUX_12V" (at 325.12 220.98 0) (effects (font (size .9 .9)) (justify left bottom)))
(wire (pts (xy 325.12 232.41) (xy 325.12 236.22)) (stroke (width 0) (type default)))
(label "GND" (at 325.12 236.22 0) (effects (font (size .9 .9)) (justify left bottom)))
(symbol (lib_id "Device:C") (at 370.84000000000003 228.6 0) (unit 1) (in_bom yes) (on_board yes) (property "Reference" "C108" (at 370.84000000000003 223.51999999999998 0) (effects (font (size 1 1)) )) (property "Value" "100n" (at 370.84000000000003 233.68 0) (effects (font (size 1 1)) )) (property "Footprint" "Capacitor_SMD:C_0805_2012Metric" (at 370.84000000000003 233.68 0) (effects (font (size 1 1)) (hide yes))) (property "MPN" "TBD" (at 370.84000000000003 233.68 0) (effects (font (size 1 1)) (hide yes))) (property "SelectionStatus" "STUDY; passives/interfaces not selected" (at 370.84000000000003 233.68 0) (effects (font (size 1 1)) (hide yes))) (property "Source" "TI SBOS901C fig.5-3 p.3; SLOA024B fig.5/eq.9 p.4; D-015/D-016 study" (at 370.84000000000003 233.68 0) (effects (font (size 1 1)) (hide yes))) (pin "1") (pin "2"))
(wire (pts (xy 370.84 224.79) (xy 370.84 220.98)) (stroke (width 0) (type default)))
(label "AUX_12V" (at 370.84 220.98 0) (effects (font (size .9 .9)) (justify left bottom)))
(wire (pts (xy 370.84 232.41) (xy 370.84 236.22)) (stroke (width 0) (type default)))
(label "GND" (at 370.84 236.22 0) (effects (font (size .9 .9)) (justify left bottom)))
(symbol (lib_id "Connector_Generic:Conn_01x03") (at 345.44 40.64 0) (unit 1) (in_bom yes) (on_board yes) (property "Reference" "J101" (at 345.44 35.56 0) (effects (font (size 1 1)) )) (property "Value" "INPUT_BIASED" (at 345.44 45.72 0) (effects (font (size 1 1)) )) (property "Footprint" "" (at 345.44 45.72 0) (effects (font (size 1 1)) (hide yes))) (property "MPN" "TBD" (at 345.44 45.72 0) (effects (font (size 1 1)) (hide yes))) (property "SelectionStatus" "STUDY; passives/interfaces not selected" (at 345.44 45.72 0) (effects (font (size 1 1)) (hide yes))) (property "Source" "TI SBOS901C fig.5-3 p.3; SLOA024B fig.5/eq.9 p.4; D-015/D-016 study" (at 345.44 45.72 0) (effects (font (size 1 1)) (hide yes))) (pin "1") (pin "2") (pin "3"))
(wire (pts (xy 340.36 38.1) (xy 336.55 38.1)) (stroke (width 0) (type default)))
(label "MONO_BIASED" (at 336.55 38.1 0) (effects (font (size .9 .9)) (justify right bottom)))
(wire (pts (xy 340.36 40.64) (xy 336.55 40.64)) (stroke (width 0) (type default)))
(label "VMID_EXTERNAL" (at 336.55 40.64 0) (effects (font (size .9 .9)) (justify right bottom)))
(wire (pts (xy 340.36 43.18) (xy 336.55 43.18)) (stroke (width 0) (type default)))
(label "GND" (at 336.55 43.18 0) (effects (font (size .9 .9)) (justify right bottom)))
(symbol (lib_id "Connector_Generic:Conn_01x04") (at 345.44 111.76 0) (unit 1) (in_bom yes) (on_board yes) (property "Reference" "J102" (at 345.44 106.68 0) (effects (font (size 1 1)) )) (property "Value" "DIFFERENTIAL_OUT" (at 345.44 116.84 0) (effects (font (size 1 1)) )) (property "Footprint" "" (at 345.44 116.84 0) (effects (font (size 1 1)) (hide yes))) (property "MPN" "TBD" (at 345.44 116.84 0) (effects (font (size 1 1)) (hide yes))) (property "SelectionStatus" "STUDY; passives/interfaces not selected" (at 345.44 116.84 0) (effects (font (size 1 1)) (hide yes))) (property "Source" "TI SBOS901C fig.5-3 p.3; SLOA024B fig.5/eq.9 p.4; D-015/D-016 study" (at 345.44 116.84 0) (effects (font (size 1 1)) (hide yes))) (pin "1") (pin "2") (pin "3") (pin "4"))
(wire (pts (xy 340.36 109.22) (xy 336.55 109.22)) (stroke (width 0) (type default)))
(label "DIFF_POS" (at 336.55 109.22 0) (effects (font (size .9 .9)) (justify right bottom)))
(wire (pts (xy 340.36 111.76) (xy 336.55 111.76)) (stroke (width 0) (type default)))
(label "DIFF_NEG" (at 336.55 111.76 0) (effects (font (size .9 .9)) (justify right bottom)))
(wire (pts (xy 340.36 114.3) (xy 336.55 114.3)) (stroke (width 0) (type default)))
(label "VMID_EXTERNAL" (at 336.55 114.3 0) (effects (font (size .9 .9)) (justify right bottom)))
(wire (pts (xy 340.36 116.84) (xy 336.55 116.84)) (stroke (width 0) (type default)))
(label "GND" (at 336.55 116.84 0) (effects (font (size .9 .9)) (justify right bottom)))
(symbol (lib_id "Connector_Generic:Conn_01x03") (at 345.44 157.48 0) (unit 1) (in_bom yes) (on_board yes) (property "Reference" "J103" (at 345.44 152.39999999999998 0) (effects (font (size 1 1)) )) (property "Value" "SUPPLY_EXTERNAL" (at 345.44 162.56 0) (effects (font (size 1 1)) )) (property "Footprint" "" (at 345.44 162.56 0) (effects (font (size 1 1)) (hide yes))) (property "MPN" "TBD" (at 345.44 162.56 0) (effects (font (size 1 1)) (hide yes))) (property "SelectionStatus" "STUDY; passives/interfaces not selected" (at 345.44 162.56 0) (effects (font (size 1 1)) (hide yes))) (property "Source" "TI SBOS901C fig.5-3 p.3; SLOA024B fig.5/eq.9 p.4; D-015/D-016 study" (at 345.44 162.56 0) (effects (font (size 1 1)) (hide yes))) (pin "1") (pin "2") (pin "3"))
(wire (pts (xy 340.36 154.94) (xy 336.55 154.94)) (stroke (width 0) (type default)))
(label "AUX_12V" (at 336.55 154.94 0) (effects (font (size .9 .9)) (justify right bottom)))
(wire (pts (xy 340.36 157.48) (xy 336.55 157.48)) (stroke (width 0) (type default)))
(label "VMID_EXTERNAL" (at 336.55 157.48 0) (effects (font (size .9 .9)) (justify right bottom)))
(wire (pts (xy 340.36 160.02) (xy 336.55 160.02)) (stroke (width 0) (type default)))
(label "GND" (at 336.55 160.02 0) (effects (font (size .9 .9)) (justify right bottom)))
(symbol (lib_id "power:PWR_FLAG") (at 45.72 266.7 0) (unit 1) (in_bom no) (on_board no) (property "Reference" "#FLG100" (at 45.72 261.62 0) (effects (font (size 1 1)) )) (property "Value" "PWR_FLAG" (at 45.72 271.78 0) (effects (font (size 1 1)) )) (property "Footprint" "" (at 45.72 271.78 0) (effects (font (size 1 1)) (hide yes))) (property "MPN" "" (at 45.72 271.78 0) (effects (font (size 1 1)) (hide yes))) (property "SelectionStatus" "STUDY; passives/interfaces not selected" (at 45.72 271.78 0) (effects (font (size 1 1)) (hide yes))) (property "Source" "TI SBOS901C fig.5-3 p.3; SLOA024B fig.5/eq.9 p.4; D-015/D-016 study" (at 45.72 271.78 0) (effects (font (size 1 1)) (hide yes))) (pin "1"))
(wire (pts (xy 45.72 266.7) (xy 45.72 270.51)) (stroke (width 0) (type default)))
(label "AUX_12V" (at 45.72 270.51 0) (effects (font (size .9 .9)) (justify left bottom)))
(symbol (lib_id "power:PWR_FLAG") (at 121.92 266.7 0) (unit 1) (in_bom no) (on_board no) (property "Reference" "#FLG101" (at 121.92 261.62 0) (effects (font (size 1 1)) )) (property "Value" "PWR_FLAG" (at 121.92 271.78 0) (effects (font (size 1 1)) )) (property "Footprint" "" (at 121.92 271.78 0) (effects (font (size 1 1)) (hide yes))) (property "MPN" "" (at 121.92 271.78 0) (effects (font (size 1 1)) (hide yes))) (property "SelectionStatus" "STUDY; passives/interfaces not selected" (at 121.92 271.78 0) (effects (font (size 1 1)) (hide yes))) (property "Source" "TI SBOS901C fig.5-3 p.3; SLOA024B fig.5/eq.9 p.4; D-015/D-016 study" (at 121.92 271.78 0) (effects (font (size 1 1)) (hide yes))) (pin "1"))
(wire (pts (xy 121.92 266.7) (xy 121.92 270.51)) (stroke (width 0) (type default)))
(label "VMID_EXTERNAL" (at 121.92 270.51 0) (effects (font (size .9 .9)) (justify left bottom)))
(symbol (lib_id "power:PWR_FLAG") (at 198.12 266.7 0) (unit 1) (in_bom no) (on_board no) (property "Reference" "#FLG102" (at 198.12 261.62 0) (effects (font (size 1 1)) )) (property "Value" "PWR_FLAG" (at 198.12 271.78 0) (effects (font (size 1 1)) )) (property "Footprint" "" (at 198.12 271.78 0) (effects (font (size 1 1)) (hide yes))) (property "MPN" "" (at 198.12 271.78 0) (effects (font (size 1 1)) (hide yes))) (property "SelectionStatus" "STUDY; passives/interfaces not selected" (at 198.12 271.78 0) (effects (font (size 1 1)) (hide yes))) (property "Source" "TI SBOS901C fig.5-3 p.3; SLOA024B fig.5/eq.9 p.4; D-015/D-016 study" (at 198.12 271.78 0) (effects (font (size 1 1)) (hide yes))) (pin "1"))
(wire (pts (xy 198.12 266.7) (xy 198.12 270.51)) (stroke (width 0) (type default)))
(label "GND" (at 198.12 270.51 0) (effects (font (size .9 .9)) (justify left bottom)))
(text "STUDY ONLY - ALL INPUTS BIASED TO EXTERNAL VMID - NO RCA/LINE-LFE/VOLUME/DC PROTECTION - PASSIVE MPN/FOOTPRINT TBD" (at 20.32 12.7 0) (effects (font (size 1.2 1.2)) (justify left))))
